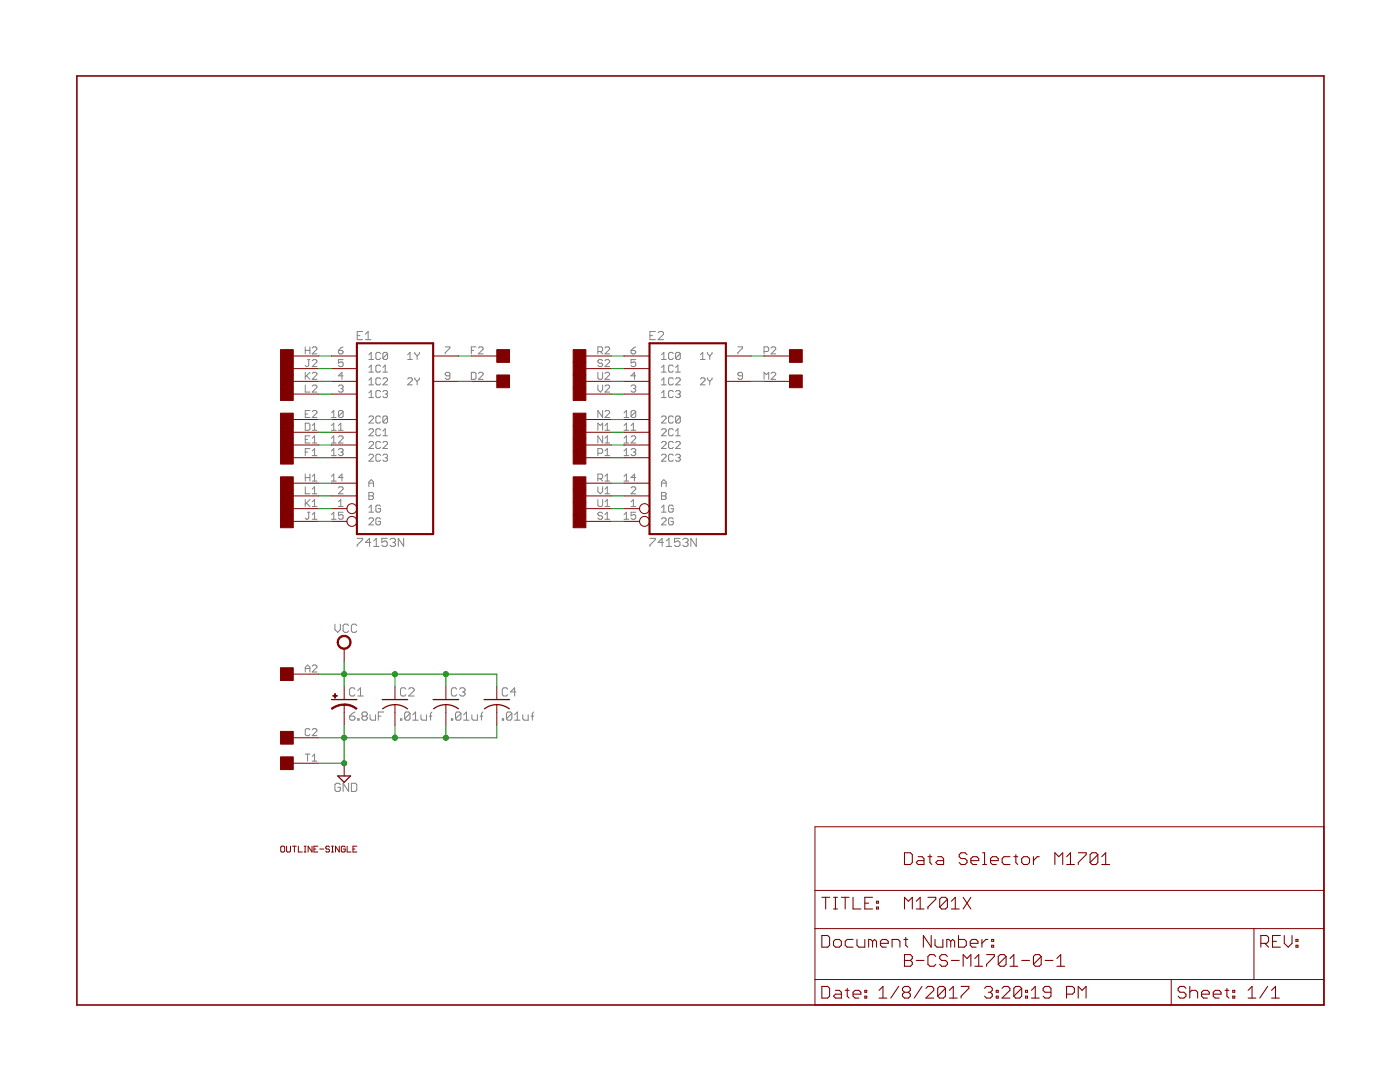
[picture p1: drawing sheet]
<?xml version="1.0" encoding="utf-8"?>
<!DOCTYPE eagle SYSTEM "eagle.dtd">
<eagle version="6.6.0">
<drawing>
<settings>
<setting alwaysvectorfont="yes"/>
<setting verticaltext="up"/>
</settings>
<grid distance="0.1" unitdist="inch" unit="inch" style="dots" multiple="1" display="yes" altdistance="0.01" altunitdist="inch" altunit="inch"/>
<schematic xreflabel="%F%N/%S.%C%R" xrefpart="/%S.%C%R">
<libraries>
<library name="frames">
<symbols>
<symbol name="LETTER_L">
<frame x1="0" y1="0" x2="248.92" y2="185.42" columns="12" rows="17" layer="94" border-left="no" border-top="no" border-right="no" border-bottom="no"/>
</symbol>
<symbol name="DOCFIELD">
<wire x1="0" y1="0" x2="71.12" y2="0" width="0.1016" layer="94"/>
<wire x1="101.6" y1="15.24" x2="87.63" y2="15.24" width="0.1016" layer="94"/>
<wire x1="0" y1="0" x2="0" y2="5.08" width="0.1016" layer="94"/>
<wire x1="0" y1="5.08" x2="71.12" y2="5.08" width="0.1016" layer="94"/>
<wire x1="0" y1="5.08" x2="0" y2="15.24" width="0.1016" layer="94"/>
<wire x1="101.6" y1="15.24" x2="101.6" y2="5.08" width="0.1016" layer="94"/>
<wire x1="71.12" y1="5.08" x2="71.12" y2="0" width="0.1016" layer="94"/>
<wire x1="71.12" y1="5.08" x2="87.63" y2="5.08" width="0.1016" layer="94"/>
<wire x1="71.12" y1="0" x2="101.6" y2="0" width="0.1016" layer="94"/>
<wire x1="87.63" y1="15.24" x2="87.63" y2="5.08" width="0.1016" layer="94"/>
<wire x1="87.63" y1="15.24" x2="0" y2="15.24" width="0.1016" layer="94"/>
<wire x1="87.63" y1="5.08" x2="101.6" y2="5.08" width="0.1016" layer="94"/>
<wire x1="101.6" y1="5.08" x2="101.6" y2="0" width="0.1016" layer="94"/>
<wire x1="0" y1="15.24" x2="0" y2="22.86" width="0.1016" layer="94"/>
<wire x1="101.6" y1="35.56" x2="0" y2="35.56" width="0.1016" layer="94"/>
<wire x1="101.6" y1="35.56" x2="101.6" y2="22.86" width="0.1016" layer="94"/>
<wire x1="0" y1="22.86" x2="101.6" y2="22.86" width="0.1016" layer="94"/>
<wire x1="0" y1="22.86" x2="0" y2="35.56" width="0.1016" layer="94"/>
<wire x1="101.6" y1="22.86" x2="101.6" y2="15.24" width="0.1016" layer="94"/>
<text x="1.27" y="1.27" size="2.54" layer="94">Date:</text>
<text x="12.7" y="1.27" size="2.54" layer="94">&gt;LAST_DATE_TIME</text>
<text x="72.39" y="1.27" size="2.54" layer="94">Sheet:</text>
<text x="86.36" y="1.27" size="2.54" layer="94">&gt;SHEET</text>
<text x="88.9" y="11.43" size="2.54" layer="94">REV:</text>
<text x="1.27" y="19.05" size="2.54" layer="94">TITLE:</text>
<text x="1.27" y="11.43" size="2.54" layer="94">Document Number:</text>
<text x="17.78" y="19.05" size="2.54" layer="94">&gt;DRAWING_NAME</text>
</symbol>
</symbols>
<devicesets>
<deviceset name="LETTER_L" prefix="FRAME" uservalue="yes">
<gates>
<gate name="G$1" symbol="LETTER_L" x="0" y="0"/>
<gate name="G$2" symbol="DOCFIELD" x="147.32" y="0" addlevel="must"/>
</gates>
<devices>
<device name="">
<technologies>
<technology name=""/>
</technologies>
</device>
</devices>
</deviceset>
</devicesets>
</library>
<library name="74xx-us">
<symbols>
<symbol name="74153">
<wire x1="-7.62" y1="-20.32" x2="7.62" y2="-20.32" width="0.4064" layer="94"/>
<wire x1="7.62" y1="-20.32" x2="7.62" y2="17.78" width="0.4064" layer="94"/>
<wire x1="7.62" y1="17.78" x2="-7.62" y2="17.78" width="0.4064" layer="94"/>
<wire x1="-7.62" y1="17.78" x2="-7.62" y2="-20.32" width="0.4064" layer="94"/>
<text x="-7.62" y="18.415" size="1.778" layer="95">&gt;NAME</text>
<text x="-7.62" y="-22.86" size="1.778" layer="96">&gt;VALUE</text>
<pin name="1G" x="-12.7" y="-15.24" length="middle" direction="in" function="dot"/>
<pin name="B" x="-12.7" y="-12.7" length="middle" direction="in"/>
<pin name="1C3" x="-12.7" y="7.62" length="middle" direction="in"/>
<pin name="1C2" x="-12.7" y="10.16" length="middle" direction="in"/>
<pin name="1C1" x="-12.7" y="12.7" length="middle" direction="in"/>
<pin name="1C0" x="-12.7" y="15.24" length="middle" direction="in"/>
<pin name="1Y" x="12.7" y="15.24" length="middle" direction="out" rot="R180"/>
<pin name="2Y" x="12.7" y="10.16" length="middle" direction="out" rot="R180"/>
<pin name="2C0" x="-12.7" y="2.54" length="middle" direction="in"/>
<pin name="2C1" x="-12.7" y="0" length="middle" direction="in"/>
<pin name="2C2" x="-12.7" y="-2.54" length="middle" direction="in"/>
<pin name="2C3" x="-12.7" y="-5.08" length="middle" direction="in"/>
<pin name="A" x="-12.7" y="-10.16" length="middle" direction="in"/>
<pin name="2G" x="-12.7" y="-17.78" length="middle" direction="in" function="dot"/>
</symbol>
<symbol name="PWRN">
<text x="-0.635" y="-0.635" size="1.778" layer="95">&gt;NAME</text>
<text x="1.905" y="-7.62" size="1.27" layer="95" rot="R90">GND</text>
<text x="1.905" y="5.08" size="1.27" layer="95" rot="R90">VCC</text>
<pin name="GND" x="0" y="-10.16" visible="pad" direction="pwr" rot="R90"/>
<pin name="VCC" x="0" y="10.16" visible="pad" direction="pwr" rot="R270"/>
</symbol>
</symbols>
<devicesets>
<deviceset name="74*153" prefix="IC">
<gates>
<gate name="A" symbol="74153" x="20.32" y="0"/>
<gate name="P" symbol="PWRN" x="-5.08" y="0" addlevel="request"/>
</gates>
<devices>
<device name="N" package="DIL16">
<connects>
<connect gate="A" pin="1C0" pad="6"/>
<connect gate="A" pin="1C1" pad="5"/>
<connect gate="A" pin="1C2" pad="4"/>
<connect gate="A" pin="1C3" pad="3"/>
<connect gate="A" pin="1G" pad="1"/>
<connect gate="A" pin="1Y" pad="7"/>
<connect gate="A" pin="2C0" pad="10"/>
<connect gate="A" pin="2C1" pad="11"/>
<connect gate="A" pin="2C2" pad="12"/>
<connect gate="A" pin="2C3" pad="13"/>
<connect gate="A" pin="2G" pad="15"/>
<connect gate="A" pin="2Y" pad="9"/>
<connect gate="A" pin="A" pad="14"/>
<connect gate="A" pin="B" pad="2"/>
<connect gate="P" pin="GND" pad="8"/>
<connect gate="P" pin="VCC" pad="16"/>
</connects>
<technologies>
<technology name="LS"/>
<technology name="S"/>
</technologies>
</device>
<device name="D" package="SO16">
<connects>
<connect gate="A" pin="1C0" pad="6"/>
<connect gate="A" pin="1C1" pad="5"/>
<connect gate="A" pin="1C2" pad="4"/>
<connect gate="A" pin="1C3" pad="3"/>
<connect gate="A" pin="1G" pad="1"/>
<connect gate="A" pin="1Y" pad="7"/>
<connect gate="A" pin="2C0" pad="10"/>
<connect gate="A" pin="2C1" pad="11"/>
<connect gate="A" pin="2C2" pad="12"/>
<connect gate="A" pin="2C3" pad="13"/>
<connect gate="A" pin="2G" pad="15"/>
<connect gate="A" pin="2Y" pad="9"/>
<connect gate="A" pin="A" pad="14"/>
<connect gate="A" pin="B" pad="2"/>
<connect gate="P" pin="GND" pad="8"/>
<connect gate="P" pin="VCC" pad="16"/>
</connects>
<technologies>
<technology name="LS"/>
<technology name="S"/>
</technologies>
</device>
<device name="FK" package="LCC20">
<connects>
<connect gate="A" pin="1C0" pad="8"/>
<connect gate="A" pin="1C1" pad="7"/>
<connect gate="A" pin="1C2" pad="5"/>
<connect gate="A" pin="1C3" pad="4"/>
<connect gate="A" pin="1G" pad="2"/>
<connect gate="A" pin="1Y" pad="9"/>
<connect gate="A" pin="2C0" pad="13"/>
<connect gate="A" pin="2C1" pad="14"/>
<connect gate="A" pin="2C2" pad="15"/>
<connect gate="A" pin="2C3" pad="17"/>
<connect gate="A" pin="2G" pad="19"/>
<connect gate="A" pin="2Y" pad="12"/>
<connect gate="A" pin="A" pad="18"/>
<connect gate="A" pin="B" pad="3"/>
<connect gate="P" pin="GND" pad="10"/>
<connect gate="P" pin="VCC" pad="20"/>
</connects>
<technologies>
<technology name="LS"/>
<technology name="S"/>
</technologies>
</device>
</devices>
</deviceset>
</devicesets>
</library>
<library name="dec-con">
<symbols>
<symbol name="DEVICE">
<text x="0" y="0" size="1.27" layer="94">&gt;Value</text>
</symbol>
<symbol name="EDGE-RIGHT">
<rectangle x1="-5.08" y1="-1.27" x2="-2.54" y2="1.27" layer="94"/>
<pin name="1" x="2.54" y="0" visible="pad" length="middle" rot="R180"/>
</symbol>
<symbol name="EDGE-LEFT">
<rectangle x1="2.54" y1="-1.27" x2="5.08" y2="1.27" layer="94"/>
<pin name="1" x="-2.54" y="0" visible="pad" length="middle"/>
</symbol>
<symbol name="CPOL-US">
<wire x1="-2.54" y1="0" x2="2.54" y2="0" width="0.254" layer="94"/>
<wire x1="0" y1="-1.016" x2="0" y2="-2.54" width="0.1524" layer="94"/>
<wire x1="0" y1="-1" x2="2.4892" y2="-1.8542" width="0.254" layer="94" curve="-37.878202" cap="flat"/>
<wire x1="-2.4669" y1="-1.8504" x2="0" y2="-1.0161" width="0.254" layer="94" curve="-37.376341" cap="flat"/>
<text x="1.016" y="0.635" size="1.778" layer="95">&gt;NAME</text>
<text x="1.016" y="-4.191" size="1.778" layer="96">&gt;VALUE</text>
<rectangle x1="-2.253" y1="0.668" x2="-1.364" y2="0.795" layer="94"/>
<rectangle x1="-1.872" y1="0.287" x2="-1.745" y2="1.176" layer="94"/>
<pin name="+" x="0" y="2.54" visible="off" length="short" direction="pas" swaplevel="1" rot="R270"/>
<pin name="-" x="0" y="-5.08" visible="off" length="short" direction="pas" swaplevel="1" rot="R90"/>
</symbol>
</symbols>
<devicesets>
<deviceset name="OUTLINE-*">
<gates>
<gate name="G$1" symbol="DEVICE" x="0" y="0" addlevel="always"/>
</gates>
<devices>
<device name="SINGLE" package="SINGLE">
<technologies>
<technology name=""/>
</technologies>
</device>
<device name="SINGLE-R" package="SINGLE-R">
<technologies>
<technology name=""/>
</technologies>
</device>
<device name="PROTO" package="DECPROTO111">
<technologies>
<technology name=""/>
</technologies>
</device>
<device name="OMNIBUS" package="OMNIBUS">
<technologies>
<technology name=""/>
</technologies>
</device>
<device name="DOUBLE" package="DOUBLE">
<technologies>
<technology name=""/>
</technologies>
</device>
<device name="DOUBLE-R" package="DOUBLE-R">
<technologies>
<technology name=""/>
</technologies>
</device>
<device name="SINGLE-LONG" package="SINGLE-LONG">
<technologies>
<technology name=""/>
</technologies>
</device>
<device name="DOUBLE-LONG" package="DOUBLE-LONG">
<technologies>
<technology name=""/>
</technologies>
</device>
</devices>
</deviceset>
<deviceset name="SINGLE" uservalue="yes">
<gates>
<gate name="L2" symbol="EDGE-RIGHT" x="7.62" y="2.54" addlevel="always" swaplevel="1"/>
<gate name="M2" symbol="EDGE-RIGHT" x="7.62" y="7.62" addlevel="always" swaplevel="1"/>
<gate name="N2" symbol="EDGE-RIGHT" x="7.62" y="12.7" addlevel="always" swaplevel="1"/>
<gate name="P2" symbol="EDGE-RIGHT" x="7.62" y="17.78" addlevel="always" swaplevel="1"/>
<gate name="R2" symbol="EDGE-RIGHT" x="7.62" y="22.86" addlevel="always" swaplevel="1"/>
<gate name="S2" symbol="EDGE-RIGHT" x="7.62" y="27.94" addlevel="always" swaplevel="1"/>
<gate name="T2" symbol="EDGE-RIGHT" x="7.62" y="33.02" addlevel="always" swaplevel="1"/>
<gate name="K2" symbol="EDGE-RIGHT" x="7.62" y="-2.54" addlevel="always" swaplevel="1"/>
<gate name="J2" symbol="EDGE-RIGHT" x="7.62" y="-7.62" addlevel="always" swaplevel="1"/>
<gate name="H2" symbol="EDGE-RIGHT" x="7.62" y="-12.7" addlevel="always" swaplevel="1"/>
<gate name="F2" symbol="EDGE-RIGHT" x="7.62" y="-17.78" addlevel="always" swaplevel="1"/>
<gate name="E2" symbol="EDGE-RIGHT" x="7.62" y="-22.86" addlevel="always" swaplevel="1"/>
<gate name="D2" symbol="EDGE-RIGHT" x="7.62" y="-27.94" addlevel="always" swaplevel="1"/>
<gate name="C2" symbol="EDGE-RIGHT" x="7.62" y="-33.02" addlevel="always" swaplevel="1"/>
<gate name="U2" symbol="EDGE-RIGHT" x="7.62" y="38.1" addlevel="always" swaplevel="1"/>
<gate name="V2" symbol="EDGE-RIGHT" x="7.62" y="43.18" addlevel="always" swaplevel="1"/>
<gate name="B2" symbol="EDGE-RIGHT" x="7.62" y="-38.1" addlevel="always" swaplevel="1"/>
<gate name="A2" symbol="EDGE-RIGHT" x="7.62" y="-43.18" addlevel="always" swaplevel="1"/>
<gate name="K1" symbol="EDGE-LEFT" x="-7.62" y="-2.54" addlevel="always" swaplevel="1"/>
<gate name="L1" symbol="EDGE-LEFT" x="-7.62" y="2.54" addlevel="always" swaplevel="1"/>
<gate name="M1" symbol="EDGE-LEFT" x="-7.62" y="7.62" addlevel="always" swaplevel="1"/>
<gate name="N1" symbol="EDGE-LEFT" x="-7.62" y="12.7" addlevel="always" swaplevel="1"/>
<gate name="P1" symbol="EDGE-LEFT" x="-7.62" y="17.78" addlevel="always" swaplevel="1"/>
<gate name="R1" symbol="EDGE-LEFT" x="-7.62" y="22.86" addlevel="always" swaplevel="1"/>
<gate name="S1" symbol="EDGE-LEFT" x="-7.62" y="27.94" addlevel="always" swaplevel="1"/>
<gate name="T1" symbol="EDGE-LEFT" x="-7.62" y="33.02" addlevel="always" swaplevel="1"/>
<gate name="U1" symbol="EDGE-LEFT" x="-7.62" y="38.1" addlevel="always" swaplevel="1"/>
<gate name="V1" symbol="EDGE-LEFT" x="-7.62" y="43.18" addlevel="always" swaplevel="1"/>
<gate name="J1" symbol="EDGE-LEFT" x="-7.62" y="-7.62" addlevel="always" swaplevel="1"/>
<gate name="H1" symbol="EDGE-LEFT" x="-7.62" y="-12.7" addlevel="always" swaplevel="1"/>
<gate name="F1" symbol="EDGE-LEFT" x="-7.62" y="-17.78" addlevel="always" swaplevel="1"/>
<gate name="E1" symbol="EDGE-LEFT" x="-7.62" y="-22.86" addlevel="always" swaplevel="1"/>
<gate name="D1" symbol="EDGE-LEFT" x="-7.62" y="-27.94" addlevel="always" swaplevel="1"/>
<gate name="C1" symbol="EDGE-LEFT" x="-7.62" y="-33.02" addlevel="always" swaplevel="1"/>
<gate name="B1" symbol="EDGE-LEFT" x="-7.62" y="-38.1" addlevel="always" swaplevel="1"/>
<gate name="A1" symbol="EDGE-LEFT" x="-7.62" y="-43.18" addlevel="always" swaplevel="1"/>
</gates>
<devices>
<device name="" package="EDGE-CON2">
<connects>
<connect gate="A1" pin="1" pad="A1"/>
<connect gate="A2" pin="1" pad="A2"/>
<connect gate="B1" pin="1" pad="B1"/>
<connect gate="B2" pin="1" pad="B2"/>
<connect gate="C1" pin="1" pad="C1"/>
<connect gate="C2" pin="1" pad="C2"/>
<connect gate="D1" pin="1" pad="D1"/>
<connect gate="D2" pin="1" pad="D2"/>
<connect gate="E1" pin="1" pad="E1"/>
<connect gate="E2" pin="1" pad="E2"/>
<connect gate="F1" pin="1" pad="F1"/>
<connect gate="F2" pin="1" pad="F2"/>
<connect gate="H1" pin="1" pad="H1"/>
<connect gate="H2" pin="1" pad="H2"/>
<connect gate="J1" pin="1" pad="J1"/>
<connect gate="J2" pin="1" pad="J2"/>
<connect gate="K1" pin="1" pad="K1"/>
<connect gate="K2" pin="1" pad="K2"/>
<connect gate="L1" pin="1" pad="L1"/>
<connect gate="L2" pin="1" pad="L2"/>
<connect gate="M1" pin="1" pad="M1"/>
<connect gate="M2" pin="1" pad="M2"/>
<connect gate="N1" pin="1" pad="N1"/>
<connect gate="N2" pin="1" pad="N2"/>
<connect gate="P1" pin="1" pad="P1"/>
<connect gate="P2" pin="1" pad="P2"/>
<connect gate="R1" pin="1" pad="R1"/>
<connect gate="R2" pin="1" pad="R2"/>
<connect gate="S1" pin="1" pad="S1"/>
<connect gate="S2" pin="1" pad="S2"/>
<connect gate="T1" pin="1" pad="T1"/>
<connect gate="T2" pin="1" pad="T2"/>
<connect gate="U1" pin="1" pad="U1"/>
<connect gate="U2" pin="1" pad="U2"/>
<connect gate="V1" pin="1" pad="V1"/>
<connect gate="V2" pin="1" pad="V2"/>
</connects>
<technologies>
<technology name=""/>
</technologies>
</device>
</devices>
</deviceset>
<deviceset name="CPOL-USE20-8AXIAL" prefix="C" uservalue="yes">
<gates>
<gate name="G$1" symbol="CPOL-US" x="0" y="0"/>
</gates>
<devices>
<device name="" package="E12-8">
<connects>
<connect gate="G$1" pin="+" pad="+"/>
<connect gate="G$1" pin="-" pad="-"/>
</connects>
<technologies>
<technology name=""/>
</technologies>
</device>
</devices>
</deviceset>
</devicesets>
</library>
<library name="rcl">
<symbols>
<symbol name="C-US">
<wire x1="-2.54" y1="0" x2="2.54" y2="0" width="0.254" layer="94"/>
<wire x1="0" y1="-1.016" x2="0" y2="-2.54" width="0.1524" layer="94"/>
<wire x1="0" y1="-1" x2="2.4892" y2="-1.8542" width="0.254" layer="94" curve="-37.878202"/>
<wire x1="-2.4668" y1="-1.8504" x2="0" y2="-1.0161" width="0.254" layer="94" curve="-37.373024"/>
<text x="1.016" y="0.635" size="1.778" layer="95">&gt;NAME</text>
<text x="1.016" y="-4.191" size="1.778" layer="96">&gt;VALUE</text>
<pin name="1" x="0" y="2.54" visible="off" length="short" direction="pas" swaplevel="1" rot="R270"/>
<pin name="2" x="0" y="-5.08" visible="off" length="short" direction="pas" swaplevel="1" rot="R90"/>
</symbol>
</symbols>
<devicesets>
<deviceset name="C-US" prefix="C" uservalue="yes">
<gates>
<gate name="G$1" symbol="C-US" x="0" y="0"/>
</gates>
<devices>
<device name="C0402" package="C0402">
<connects>
<connect gate="G$1" pin="1" pad="1"/>
<connect gate="G$1" pin="2" pad="2"/>
</connects>
<technologies>
<technology name=""/>
</technologies>
</device>
<device name="C0504" package="C0504">
<connects>
<connect gate="G$1" pin="1" pad="1"/>
<connect gate="G$1" pin="2" pad="2"/>
</connects>
<technologies>
<technology name=""/>
</technologies>
</device>
<device name="C0603" package="C0603">
<connects>
<connect gate="G$1" pin="1" pad="1"/>
<connect gate="G$1" pin="2" pad="2"/>
</connects>
<technologies>
<technology name=""/>
</technologies>
</device>
<device name="C0805" package="C0805">
<connects>
<connect gate="G$1" pin="1" pad="1"/>
<connect gate="G$1" pin="2" pad="2"/>
</connects>
<technologies>
<technology name=""/>
</technologies>
</device>
<device name="C1005" package="C1005">
<connects>
<connect gate="G$1" pin="1" pad="1"/>
<connect gate="G$1" pin="2" pad="2"/>
</connects>
<technologies>
<technology name=""/>
</technologies>
</device>
<device name="C1206" package="C1206">
<connects>
<connect gate="G$1" pin="1" pad="1"/>
<connect gate="G$1" pin="2" pad="2"/>
</connects>
<technologies>
<technology name=""/>
</technologies>
</device>
<device name="C1210" package="C1210">
<connects>
<connect gate="G$1" pin="1" pad="1"/>
<connect gate="G$1" pin="2" pad="2"/>
</connects>
<technologies>
<technology name=""/>
</technologies>
</device>
<device name="C1310" package="C1310">
<connects>
<connect gate="G$1" pin="1" pad="1"/>
<connect gate="G$1" pin="2" pad="2"/>
</connects>
<technologies>
<technology name=""/>
</technologies>
</device>
<device name="C1608" package="C1608">
<connects>
<connect gate="G$1" pin="1" pad="1"/>
<connect gate="G$1" pin="2" pad="2"/>
</connects>
<technologies>
<technology name=""/>
</technologies>
</device>
<device name="C1812" package="C1812">
<connects>
<connect gate="G$1" pin="1" pad="1"/>
<connect gate="G$1" pin="2" pad="2"/>
</connects>
<technologies>
<technology name=""/>
</technologies>
</device>
<device name="C1825" package="C1825">
<connects>
<connect gate="G$1" pin="1" pad="1"/>
<connect gate="G$1" pin="2" pad="2"/>
</connects>
<technologies>
<technology name=""/>
</technologies>
</device>
<device name="C2012" package="C2012">
<connects>
<connect gate="G$1" pin="1" pad="1"/>
<connect gate="G$1" pin="2" pad="2"/>
</connects>
<technologies>
<technology name=""/>
</technologies>
</device>
<device name="C3216" package="C3216">
<connects>
<connect gate="G$1" pin="1" pad="1"/>
<connect gate="G$1" pin="2" pad="2"/>
</connects>
<technologies>
<technology name=""/>
</technologies>
</device>
<device name="C3225" package="C3225">
<connects>
<connect gate="G$1" pin="1" pad="1"/>
<connect gate="G$1" pin="2" pad="2"/>
</connects>
<technologies>
<technology name=""/>
</technologies>
</device>
<device name="C4532" package="C4532">
<connects>
<connect gate="G$1" pin="1" pad="1"/>
<connect gate="G$1" pin="2" pad="2"/>
</connects>
<technologies>
<technology name=""/>
</technologies>
</device>
<device name="C4564" package="C4564">
<connects>
<connect gate="G$1" pin="1" pad="1"/>
<connect gate="G$1" pin="2" pad="2"/>
</connects>
<technologies>
<technology name=""/>
</technologies>
</device>
<device name="025-024X044" package="C025-024X044">
<connects>
<connect gate="G$1" pin="1" pad="1"/>
<connect gate="G$1" pin="2" pad="2"/>
</connects>
<technologies>
<technology name=""/>
</technologies>
</device>
<device name="025-025X050" package="C025-025X050">
<connects>
<connect gate="G$1" pin="1" pad="1"/>
<connect gate="G$1" pin="2" pad="2"/>
</connects>
<technologies>
<technology name=""/>
</technologies>
</device>
<device name="025-030X050" package="C025-030X050">
<connects>
<connect gate="G$1" pin="1" pad="1"/>
<connect gate="G$1" pin="2" pad="2"/>
</connects>
<technologies>
<technology name=""/>
</technologies>
</device>
<device name="025-040X050" package="C025-040X050">
<connects>
<connect gate="G$1" pin="1" pad="1"/>
<connect gate="G$1" pin="2" pad="2"/>
</connects>
<technologies>
<technology name=""/>
</technologies>
</device>
<device name="025-050X050" package="C025-050X050">
<connects>
<connect gate="G$1" pin="1" pad="1"/>
<connect gate="G$1" pin="2" pad="2"/>
</connects>
<technologies>
<technology name=""/>
</technologies>
</device>
<device name="025-060X050" package="C025-060X050">
<connects>
<connect gate="G$1" pin="1" pad="1"/>
<connect gate="G$1" pin="2" pad="2"/>
</connects>
<technologies>
<technology name=""/>
</technologies>
</device>
<device name="C025_050-024X070" package="C025_050-024X070">
<connects>
<connect gate="G$1" pin="1" pad="1"/>
<connect gate="G$1" pin="2" pad="2"/>
</connects>
<technologies>
<technology name=""/>
</technologies>
</device>
<device name="025_050-025X075" package="C025_050-025X075">
<connects>
<connect gate="G$1" pin="1" pad="1"/>
<connect gate="G$1" pin="2" pad="2"/>
</connects>
<technologies>
<technology name=""/>
</technologies>
</device>
<device name="025_050-035X075" package="C025_050-035X075">
<connects>
<connect gate="G$1" pin="1" pad="1"/>
<connect gate="G$1" pin="2" pad="2"/>
</connects>
<technologies>
<technology name=""/>
</technologies>
</device>
<device name="025_050-045X075" package="C025_050-045X075">
<connects>
<connect gate="G$1" pin="1" pad="1"/>
<connect gate="G$1" pin="2" pad="2"/>
</connects>
<technologies>
<technology name=""/>
</technologies>
</device>
<device name="025_050-055X075" package="C025_050-055X075">
<connects>
<connect gate="G$1" pin="1" pad="1"/>
<connect gate="G$1" pin="2" pad="2"/>
</connects>
<technologies>
<technology name=""/>
</technologies>
</device>
<device name="050-024X044" package="C050-024X044">
<connects>
<connect gate="G$1" pin="1" pad="1"/>
<connect gate="G$1" pin="2" pad="2"/>
</connects>
<technologies>
<technology name=""/>
</technologies>
</device>
<device name="050-025X075" package="C050-025X075">
<connects>
<connect gate="G$1" pin="1" pad="1"/>
<connect gate="G$1" pin="2" pad="2"/>
</connects>
<technologies>
<technology name=""/>
</technologies>
</device>
<device name="050-045X075" package="C050-045X075">
<connects>
<connect gate="G$1" pin="1" pad="1"/>
<connect gate="G$1" pin="2" pad="2"/>
</connects>
<technologies>
<technology name=""/>
</technologies>
</device>
<device name="050-030X075" package="C050-030X075">
<connects>
<connect gate="G$1" pin="1" pad="1"/>
<connect gate="G$1" pin="2" pad="2"/>
</connects>
<technologies>
<technology name=""/>
</technologies>
</device>
<device name="050-050X075" package="C050-050X075">
<connects>
<connect gate="G$1" pin="1" pad="1"/>
<connect gate="G$1" pin="2" pad="2"/>
</connects>
<technologies>
<technology name=""/>
</technologies>
</device>
<device name="050-055X075" package="C050-055X075">
<connects>
<connect gate="G$1" pin="1" pad="1"/>
<connect gate="G$1" pin="2" pad="2"/>
</connects>
<technologies>
<technology name=""/>
</technologies>
</device>
<device name="050-075X075" package="C050-075X075">
<connects>
<connect gate="G$1" pin="1" pad="1"/>
<connect gate="G$1" pin="2" pad="2"/>
</connects>
<technologies>
<technology name=""/>
</technologies>
</device>
<device name="050H075X075" package="C050H075X075">
<connects>
<connect gate="G$1" pin="1" pad="1"/>
<connect gate="G$1" pin="2" pad="2"/>
</connects>
<technologies>
<technology name=""/>
</technologies>
</device>
<device name="075-032X103" package="C075-032X103">
<connects>
<connect gate="G$1" pin="1" pad="1"/>
<connect gate="G$1" pin="2" pad="2"/>
</connects>
<technologies>
<technology name=""/>
</technologies>
</device>
<device name="075-042X103" package="C075-042X103">
<connects>
<connect gate="G$1" pin="1" pad="1"/>
<connect gate="G$1" pin="2" pad="2"/>
</connects>
<technologies>
<technology name=""/>
</technologies>
</device>
<device name="075-052X106" package="C075-052X106">
<connects>
<connect gate="G$1" pin="1" pad="1"/>
<connect gate="G$1" pin="2" pad="2"/>
</connects>
<technologies>
<technology name=""/>
</technologies>
</device>
<device name="102-043X133" package="C102-043X133">
<connects>
<connect gate="G$1" pin="1" pad="1"/>
<connect gate="G$1" pin="2" pad="2"/>
</connects>
<technologies>
<technology name=""/>
</technologies>
</device>
<device name="102-054X133" package="C102-054X133">
<connects>
<connect gate="G$1" pin="1" pad="1"/>
<connect gate="G$1" pin="2" pad="2"/>
</connects>
<technologies>
<technology name=""/>
</technologies>
</device>
<device name="102-064X133" package="C102-064X133">
<connects>
<connect gate="G$1" pin="1" pad="1"/>
<connect gate="G$1" pin="2" pad="2"/>
</connects>
<technologies>
<technology name=""/>
</technologies>
</device>
<device name="102_152-062X184" package="C102_152-062X184">
<connects>
<connect gate="G$1" pin="1" pad="1"/>
<connect gate="G$1" pin="2" pad="2"/>
</connects>
<technologies>
<technology name=""/>
</technologies>
</device>
<device name="150-054X183" package="C150-054X183">
<connects>
<connect gate="G$1" pin="1" pad="1"/>
<connect gate="G$1" pin="2" pad="2"/>
</connects>
<technologies>
<technology name=""/>
</technologies>
</device>
<device name="150-064X183" package="C150-064X183">
<connects>
<connect gate="G$1" pin="1" pad="1"/>
<connect gate="G$1" pin="2" pad="2"/>
</connects>
<technologies>
<technology name=""/>
</technologies>
</device>
<device name="150-072X183" package="C150-072X183">
<connects>
<connect gate="G$1" pin="1" pad="1"/>
<connect gate="G$1" pin="2" pad="2"/>
</connects>
<technologies>
<technology name=""/>
</technologies>
</device>
<device name="150-084X183" package="C150-084X183">
<connects>
<connect gate="G$1" pin="1" pad="1"/>
<connect gate="G$1" pin="2" pad="2"/>
</connects>
<technologies>
<technology name=""/>
</technologies>
</device>
<device name="150-091X182" package="C150-091X182">
<connects>
<connect gate="G$1" pin="1" pad="1"/>
<connect gate="G$1" pin="2" pad="2"/>
</connects>
<technologies>
<technology name=""/>
</technologies>
</device>
<device name="225-062X268" package="C225-062X268">
<connects>
<connect gate="G$1" pin="1" pad="1"/>
<connect gate="G$1" pin="2" pad="2"/>
</connects>
<technologies>
<technology name=""/>
</technologies>
</device>
<device name="225-074X268" package="C225-074X268">
<connects>
<connect gate="G$1" pin="1" pad="1"/>
<connect gate="G$1" pin="2" pad="2"/>
</connects>
<technologies>
<technology name=""/>
</technologies>
</device>
<device name="225-087X268" package="C225-087X268">
<connects>
<connect gate="G$1" pin="1" pad="1"/>
<connect gate="G$1" pin="2" pad="2"/>
</connects>
<technologies>
<technology name=""/>
</technologies>
</device>
<device name="225-108X268" package="C225-108X268">
<connects>
<connect gate="G$1" pin="1" pad="1"/>
<connect gate="G$1" pin="2" pad="2"/>
</connects>
<technologies>
<technology name=""/>
</technologies>
</device>
<device name="225-113X268" package="C225-113X268">
<connects>
<connect gate="G$1" pin="1" pad="1"/>
<connect gate="G$1" pin="2" pad="2"/>
</connects>
<technologies>
<technology name=""/>
</technologies>
</device>
<device name="275-093X316" package="C275-093X316">
<connects>
<connect gate="G$1" pin="1" pad="1"/>
<connect gate="G$1" pin="2" pad="2"/>
</connects>
<technologies>
<technology name=""/>
</technologies>
</device>
<device name="275-113X316" package="C275-113X316">
<connects>
<connect gate="G$1" pin="1" pad="1"/>
<connect gate="G$1" pin="2" pad="2"/>
</connects>
<technologies>
<technology name=""/>
</technologies>
</device>
<device name="275-134X316" package="C275-134X316">
<connects>
<connect gate="G$1" pin="1" pad="1"/>
<connect gate="G$1" pin="2" pad="2"/>
</connects>
<technologies>
<technology name=""/>
</technologies>
</device>
<device name="275-205X316" package="C275-205X316">
<connects>
<connect gate="G$1" pin="1" pad="1"/>
<connect gate="G$1" pin="2" pad="2"/>
</connects>
<technologies>
<technology name=""/>
</technologies>
</device>
<device name="325-137X374" package="C325-137X374">
<connects>
<connect gate="G$1" pin="1" pad="1"/>
<connect gate="G$1" pin="2" pad="2"/>
</connects>
<technologies>
<technology name=""/>
</technologies>
</device>
<device name="325-162X374" package="C325-162X374">
<connects>
<connect gate="G$1" pin="1" pad="1"/>
<connect gate="G$1" pin="2" pad="2"/>
</connects>
<technologies>
<technology name=""/>
</technologies>
</device>
<device name="325-182X374" package="C325-182X374">
<connects>
<connect gate="G$1" pin="1" pad="1"/>
<connect gate="G$1" pin="2" pad="2"/>
</connects>
<technologies>
<technology name=""/>
</technologies>
</device>
<device name="375-192X418" package="C375-192X418">
<connects>
<connect gate="G$1" pin="1" pad="1"/>
<connect gate="G$1" pin="2" pad="2"/>
</connects>
<technologies>
<technology name=""/>
</technologies>
</device>
<device name="375-203X418" package="C375-203X418">
<connects>
<connect gate="G$1" pin="1" pad="1"/>
<connect gate="G$1" pin="2" pad="2"/>
</connects>
<technologies>
<technology name=""/>
</technologies>
</device>
<device name="050-035X075" package="C050-035X075">
<connects>
<connect gate="G$1" pin="1" pad="1"/>
<connect gate="G$1" pin="2" pad="2"/>
</connects>
<technologies>
<technology name=""/>
</technologies>
</device>
<device name="375-155X418" package="C375-155X418">
<connects>
<connect gate="G$1" pin="1" pad="1"/>
<connect gate="G$1" pin="2" pad="2"/>
</connects>
<technologies>
<technology name=""/>
</technologies>
</device>
<device name="075-063X106" package="C075-063X106">
<connects>
<connect gate="G$1" pin="1" pad="1"/>
<connect gate="G$1" pin="2" pad="2"/>
</connects>
<technologies>
<technology name=""/>
</technologies>
</device>
<device name="275-154X316" package="C275-154X316">
<connects>
<connect gate="G$1" pin="1" pad="1"/>
<connect gate="G$1" pin="2" pad="2"/>
</connects>
<technologies>
<technology name=""/>
</technologies>
</device>
<device name="275-173X316" package="C275-173X316">
<connects>
<connect gate="G$1" pin="1" pad="1"/>
<connect gate="G$1" pin="2" pad="2"/>
</connects>
<technologies>
<technology name=""/>
</technologies>
</device>
<device name="C0402K" package="C0402K">
<connects>
<connect gate="G$1" pin="1" pad="1"/>
<connect gate="G$1" pin="2" pad="2"/>
</connects>
<technologies>
<technology name=""/>
</technologies>
</device>
<device name="C0603K" package="C0603K">
<connects>
<connect gate="G$1" pin="1" pad="1"/>
<connect gate="G$1" pin="2" pad="2"/>
</connects>
<technologies>
<technology name=""/>
</technologies>
</device>
<device name="C0805K" package="C0805K">
<connects>
<connect gate="G$1" pin="1" pad="1"/>
<connect gate="G$1" pin="2" pad="2"/>
</connects>
<technologies>
<technology name=""/>
</technologies>
</device>
<device name="C1206K" package="C1206K">
<connects>
<connect gate="G$1" pin="1" pad="1"/>
<connect gate="G$1" pin="2" pad="2"/>
</connects>
<technologies>
<technology name=""/>
</technologies>
</device>
<device name="C1210K" package="C1210K">
<connects>
<connect gate="G$1" pin="1" pad="1"/>
<connect gate="G$1" pin="2" pad="2"/>
</connects>
<technologies>
<technology name=""/>
</technologies>
</device>
<device name="C1812K" package="C1812K">
<connects>
<connect gate="G$1" pin="1" pad="1"/>
<connect gate="G$1" pin="2" pad="2"/>
</connects>
<technologies>
<technology name=""/>
</technologies>
</device>
<device name="C1825K" package="C1825K">
<connects>
<connect gate="G$1" pin="1" pad="1"/>
<connect gate="G$1" pin="2" pad="2"/>
</connects>
<technologies>
<technology name=""/>
</technologies>
</device>
<device name="C2220K" package="C2220K">
<connects>
<connect gate="G$1" pin="1" pad="1"/>
<connect gate="G$1" pin="2" pad="2"/>
</connects>
<technologies>
<technology name=""/>
</technologies>
</device>
<device name="C2225K" package="C2225K">
<connects>
<connect gate="G$1" pin="1" pad="1"/>
<connect gate="G$1" pin="2" pad="2"/>
</connects>
<technologies>
<technology name=""/>
</technologies>
</device>
<device name="C0201" package="C0201">
<connects>
<connect gate="G$1" pin="1" pad="1"/>
<connect gate="G$1" pin="2" pad="2"/>
</connects>
<technologies>
<technology name=""/>
</technologies>
</device>
<device name="C1808" package="C1808">
<connects>
<connect gate="G$1" pin="1" pad="1"/>
<connect gate="G$1" pin="2" pad="2"/>
</connects>
<technologies>
<technology name=""/>
</technologies>
</device>
<device name="C3640" package="C3640">
<connects>
<connect gate="G$1" pin="1" pad="1"/>
<connect gate="G$1" pin="2" pad="2"/>
</connects>
<technologies>
<technology name=""/>
</technologies>
</device>
</devices>
</deviceset>
</devicesets>
</library>
<library name="supply2">
<symbols>
<symbol name="VCC">
<circle x="0" y="1.27" radius="1.27" width="0.254" layer="94"/>
<text x="-1.905" y="3.175" size="1.778" layer="96">&gt;VALUE</text>
<pin name="VCC" x="0" y="-2.54" visible="off" length="short" direction="sup" rot="R90"/>
</symbol>
<symbol name="GND">
<wire x1="-1.27" y1="0" x2="1.27" y2="0" width="0.254" layer="94"/>
<wire x1="1.27" y1="0" x2="0" y2="-1.27" width="0.254" layer="94"/>
<wire x1="0" y1="-1.27" x2="-1.27" y2="0" width="0.254" layer="94"/>
<text x="-1.905" y="-3.175" size="1.778" layer="96">&gt;VALUE</text>
<pin name="GND" x="0" y="2.54" visible="off" length="short" direction="sup" rot="R270"/>
</symbol>
</symbols>
<devicesets>
<deviceset name="VCC" prefix="SUPPLY">
<gates>
<gate name="G$1" symbol="VCC" x="0" y="0"/>
</gates>
<devices>
<device name="">
<technologies>
<technology name=""/>
</technologies>
</device>
</devices>
</deviceset>
<deviceset name="GND" prefix="SUPPLY">
<gates>
<gate name="GND" symbol="GND" x="0" y="0"/>
</gates>
<devices>
<device name="">
<technologies>
<technology name=""/>
</technologies>
</device>
</devices>
</deviceset>
</devicesets>
</library>
</libraries>
<attributes>
</attributes>
<variantdefs>
</variantdefs>
<classes>
<class number="0" name="default" width="0.8128" drill="0">
</class>
</classes>
<parts>
<part name="FRAME1" library="frames" deviceset="LETTER_L" device=""/>
<part name="E1" library="74xx-us" deviceset="74*153" device="N" technology="S" value="74153N"/>
<part name="E2" library="74xx-us" deviceset="74*153" device="N" technology="S" value="74153N"/>
<part name="U$1" library="dec-con" deviceset="OUTLINE-*" device="SINGLE"/>
<part name="U$2" library="dec-con" deviceset="SINGLE" device=""/>
<part name="C2" library="rcl" deviceset="C-US" device="050-025X075" value=".01uf"/>
<part name="C3" library="rcl" deviceset="C-US" device="050-025X075" value=".01uf"/>
<part name="C4" library="rcl" deviceset="C-US" device="050-025X075" value=".01uf"/>
<part name="SUPPLY1" library="supply2" deviceset="VCC" device=""/>
<part name="SUPPLY3" library="supply2" deviceset="GND" device=""/>
<part name="C1" library="dec-con" deviceset="CPOL-USE20-8AXIAL" device="" value="6.8uF"/>
</parts>
<sheets>
<sheet>
<plain>
<text x="165.1" y="27.94" size="2.54" layer="94">Data Selector M1701</text>
<text x="165.1" y="7.62" size="2.54" layer="94">B-CS-M1701-0-1</text>
</plain>
<instances>
<instance part="FRAME1" gate="G$1" x="0" y="0"/>
<instance part="FRAME1" gate="G$2" x="147.32" y="0"/>
<instance part="E1" gate="A" x="63.5" y="114.3"/>
<instance part="E2" gate="A" x="121.92" y="114.3"/>
<instance part="U$1" gate="G$1" x="40.64" y="30.48"/>
<instance part="U$2" gate="L2" x="45.72" y="121.92" rot="MR180"/>
<instance part="U$2" gate="M2" x="139.7" y="124.46" rot="R180"/>
<instance part="U$2" gate="N2" x="104.14" y="116.84"/>
<instance part="U$2" gate="P2" x="139.7" y="129.54" rot="R180"/>
<instance part="U$2" gate="R2" x="104.14" y="129.54"/>
<instance part="U$2" gate="S2" x="104.14" y="127"/>
<instance part="U$2" gate="K2" x="45.72" y="124.46" rot="MR180"/>
<instance part="U$2" gate="J2" x="45.72" y="127" rot="MR180"/>
<instance part="U$2" gate="H2" x="45.72" y="129.54" rot="MR180"/>
<instance part="U$2" gate="F2" x="81.28" y="129.54" rot="R180"/>
<instance part="U$2" gate="E2" x="45.72" y="116.84"/>
<instance part="U$2" gate="D2" x="81.28" y="124.46" rot="R180"/>
<instance part="U$2" gate="C2" x="45.72" y="53.34"/>
<instance part="U$2" gate="U2" x="104.14" y="124.46"/>
<instance part="U$2" gate="V2" x="104.14" y="121.92"/>
<instance part="U$2" gate="A2" x="45.72" y="66.04"/>
<instance part="U$2" gate="K1" x="45.72" y="99.06" rot="R180"/>
<instance part="U$2" gate="L1" x="45.72" y="101.6" rot="R180"/>
<instance part="U$2" gate="M1" x="104.14" y="114.3" rot="R180"/>
<instance part="U$2" gate="N1" x="104.14" y="111.76" rot="R180"/>
<instance part="U$2" gate="P1" x="104.14" y="109.22" rot="R180"/>
<instance part="U$2" gate="R1" x="104.14" y="104.14" rot="R180"/>
<instance part="U$2" gate="S1" x="104.14" y="96.52" rot="R180"/>
<instance part="U$2" gate="T1" x="45.72" y="48.26" rot="R180"/>
<instance part="U$2" gate="U1" x="104.14" y="99.06" rot="R180"/>
<instance part="U$2" gate="V1" x="104.14" y="101.6" rot="R180"/>
<instance part="U$2" gate="J1" x="45.72" y="96.52" rot="R180"/>
<instance part="U$2" gate="H1" x="45.72" y="104.14" rot="R180"/>
<instance part="U$2" gate="F1" x="45.72" y="109.22" rot="R180"/>
<instance part="U$2" gate="E1" x="45.72" y="111.76" rot="R180"/>
<instance part="U$2" gate="D1" x="45.72" y="114.3" rot="R180"/>
<instance part="C2" gate="G$1" x="63.5" y="60.96"/>
<instance part="C3" gate="G$1" x="73.66" y="60.96"/>
<instance part="C4" gate="G$1" x="83.82" y="60.96"/>
<instance part="SUPPLY1" gate="G$1" x="53.34" y="71.12"/>
<instance part="SUPPLY3" gate="GND" x="53.34" y="45.72"/>
<instance part="C1" gate="G$1" x="53.34" y="60.96"/>
</instances>
<busses>
</busses>
<nets>
<net name="N$1" class="0">
<segment>
<pinref part="E1" gate="A" pin="1C0"/>
<pinref part="U$2" gate="H2" pin="1"/>
<wire x1="48.26" y1="129.54" x2="50.8" y2="129.54" width="0.1524" layer="91"/>
</segment>
</net>
<net name="N$2" class="0">
<segment>
<pinref part="E1" gate="A" pin="1C1"/>
<pinref part="U$2" gate="J2" pin="1"/>
<wire x1="48.26" y1="127" x2="50.8" y2="127" width="0.1524" layer="91"/>
</segment>
</net>
<net name="N$3" class="0">
<segment>
<pinref part="E1" gate="A" pin="1C2"/>
<pinref part="U$2" gate="K2" pin="1"/>
<wire x1="48.26" y1="124.46" x2="50.8" y2="124.46" width="0.1524" layer="91"/>
</segment>
</net>
<net name="N$4" class="0">
<segment>
<pinref part="E1" gate="A" pin="1C3"/>
<pinref part="U$2" gate="L2" pin="1"/>
<wire x1="48.26" y1="121.92" x2="50.8" y2="121.92" width="0.1524" layer="91"/>
</segment>
</net>
<net name="N$5" class="0">
<segment>
<pinref part="E1" gate="A" pin="2C0"/>
<pinref part="U$2" gate="E2" pin="1"/>
<wire x1="48.26" y1="116.84" x2="50.8" y2="116.84" width="0.1524" layer="91"/>
</segment>
</net>
<net name="N$6" class="0">
<segment>
<pinref part="E1" gate="A" pin="2C1"/>
<pinref part="U$2" gate="D1" pin="1"/>
<wire x1="48.26" y1="114.3" x2="50.8" y2="114.3" width="0.1524" layer="91"/>
</segment>
</net>
<net name="N$7" class="0">
<segment>
<pinref part="E1" gate="A" pin="2C2"/>
<pinref part="U$2" gate="E1" pin="1"/>
<wire x1="48.26" y1="111.76" x2="50.8" y2="111.76" width="0.1524" layer="91"/>
</segment>
</net>
<net name="N$8" class="0">
<segment>
<pinref part="E1" gate="A" pin="2C3"/>
<pinref part="U$2" gate="F1" pin="1"/>
<wire x1="48.26" y1="109.22" x2="50.8" y2="109.22" width="0.1524" layer="91"/>
</segment>
</net>
<net name="N$9" class="0">
<segment>
<pinref part="E1" gate="A" pin="1G"/>
<pinref part="U$2" gate="K1" pin="1"/>
<wire x1="48.26" y1="99.06" x2="50.8" y2="99.06" width="0.1524" layer="91"/>
</segment>
</net>
<net name="N$10" class="0">
<segment>
<pinref part="E1" gate="A" pin="B"/>
<pinref part="U$2" gate="L1" pin="1"/>
<wire x1="48.26" y1="101.6" x2="50.8" y2="101.6" width="0.1524" layer="91"/>
</segment>
</net>
<net name="N$11" class="0">
<segment>
<pinref part="E1" gate="A" pin="A"/>
<pinref part="U$2" gate="H1" pin="1"/>
<wire x1="48.26" y1="104.14" x2="50.8" y2="104.14" width="0.1524" layer="91"/>
</segment>
</net>
<net name="N$12" class="0">
<segment>
<pinref part="E1" gate="A" pin="2G"/>
<pinref part="U$2" gate="J1" pin="1"/>
<wire x1="48.26" y1="96.52" x2="50.8" y2="96.52" width="0.1524" layer="91"/>
</segment>
</net>
<net name="N$13" class="0">
<segment>
<pinref part="E1" gate="A" pin="2Y"/>
<pinref part="U$2" gate="D2" pin="1"/>
<wire x1="78.74" y1="124.46" x2="76.2" y2="124.46" width="0.1524" layer="91"/>
</segment>
</net>
<net name="N$14" class="0">
<segment>
<pinref part="E1" gate="A" pin="1Y"/>
<pinref part="U$2" gate="F2" pin="1"/>
<wire x1="78.74" y1="129.54" x2="76.2" y2="129.54" width="0.1524" layer="91"/>
</segment>
</net>
<net name="N$15" class="0">
<segment>
<pinref part="E2" gate="A" pin="1C0"/>
<pinref part="U$2" gate="R2" pin="1"/>
<wire x1="106.68" y1="129.54" x2="109.22" y2="129.54" width="0.1524" layer="91"/>
</segment>
</net>
<net name="N$16" class="0">
<segment>
<pinref part="E2" gate="A" pin="1C1"/>
<pinref part="U$2" gate="S2" pin="1"/>
<wire x1="106.68" y1="127" x2="109.22" y2="127" width="0.1524" layer="91"/>
</segment>
</net>
<net name="N$17" class="0">
<segment>
<pinref part="E2" gate="A" pin="1C2"/>
<pinref part="U$2" gate="U2" pin="1"/>
<wire x1="106.68" y1="124.46" x2="109.22" y2="124.46" width="0.1524" layer="91"/>
</segment>
</net>
<net name="N$18" class="0">
<segment>
<pinref part="E2" gate="A" pin="1C3"/>
<pinref part="U$2" gate="V2" pin="1"/>
<wire x1="106.68" y1="121.92" x2="109.22" y2="121.92" width="0.1524" layer="91"/>
</segment>
</net>
<net name="N$19" class="0">
<segment>
<pinref part="E2" gate="A" pin="1G"/>
<pinref part="U$2" gate="U1" pin="1"/>
<wire x1="106.68" y1="99.06" x2="109.22" y2="99.06" width="0.1524" layer="91"/>
</segment>
</net>
<net name="N$20" class="0">
<segment>
<pinref part="E2" gate="A" pin="2G"/>
<pinref part="U$2" gate="S1" pin="1"/>
<wire x1="106.68" y1="96.52" x2="109.22" y2="96.52" width="0.1524" layer="91"/>
</segment>
</net>
<net name="N$21" class="0">
<segment>
<pinref part="E2" gate="A" pin="B"/>
<pinref part="U$2" gate="V1" pin="1"/>
<wire x1="106.68" y1="101.6" x2="109.22" y2="101.6" width="0.1524" layer="91"/>
</segment>
</net>
<net name="N$22" class="0">
<segment>
<pinref part="E2" gate="A" pin="2C0"/>
<pinref part="U$2" gate="N2" pin="1"/>
<wire x1="106.68" y1="116.84" x2="109.22" y2="116.84" width="0.1524" layer="91"/>
</segment>
</net>
<net name="N$23" class="0">
<segment>
<pinref part="E2" gate="A" pin="2C1"/>
<pinref part="U$2" gate="M1" pin="1"/>
<wire x1="106.68" y1="114.3" x2="109.22" y2="114.3" width="0.1524" layer="91"/>
</segment>
</net>
<net name="N$24" class="0">
<segment>
<pinref part="E2" gate="A" pin="2C2"/>
<pinref part="U$2" gate="N1" pin="1"/>
<wire x1="106.68" y1="111.76" x2="109.22" y2="111.76" width="0.1524" layer="91"/>
</segment>
</net>
<net name="N$25" class="0">
<segment>
<pinref part="E2" gate="A" pin="2C3"/>
<pinref part="U$2" gate="P1" pin="1"/>
<wire x1="106.68" y1="109.22" x2="109.22" y2="109.22" width="0.1524" layer="91"/>
</segment>
</net>
<net name="N$26" class="0">
<segment>
<pinref part="E2" gate="A" pin="A"/>
<pinref part="U$2" gate="R1" pin="1"/>
<wire x1="106.68" y1="104.14" x2="109.22" y2="104.14" width="0.1524" layer="91"/>
</segment>
</net>
<net name="N$27" class="0">
<segment>
<pinref part="E2" gate="A" pin="1Y"/>
<pinref part="U$2" gate="P2" pin="1"/>
<wire x1="137.16" y1="129.54" x2="134.62" y2="129.54" width="0.1524" layer="91"/>
</segment>
</net>
<net name="N$28" class="0">
<segment>
<pinref part="E2" gate="A" pin="2Y"/>
<pinref part="U$2" gate="M2" pin="1"/>
<wire x1="137.16" y1="124.46" x2="134.62" y2="124.46" width="0.1524" layer="91"/>
</segment>
</net>
<net name="VCC" class="0">
<segment>
<pinref part="U$2" gate="A2" pin="1"/>
<wire x1="48.26" y1="66.04" x2="53.34" y2="66.04" width="0.1524" layer="91"/>
<wire x1="53.34" y1="66.04" x2="53.34" y2="63.5" width="0.1524" layer="91"/>
<pinref part="SUPPLY1" gate="G$1" pin="VCC"/>
<wire x1="53.34" y1="68.58" x2="53.34" y2="66.04" width="0.1524" layer="91"/>
<junction x="53.34" y="66.04"/>
<pinref part="C4" gate="G$1" pin="1"/>
<wire x1="83.82" y1="63.5" x2="83.82" y2="66.04" width="0.1524" layer="91"/>
<wire x1="83.82" y1="66.04" x2="73.66" y2="66.04" width="0.1524" layer="91"/>
<pinref part="C2" gate="G$1" pin="1"/>
<wire x1="73.66" y1="66.04" x2="63.5" y2="66.04" width="0.1524" layer="91"/>
<wire x1="63.5" y1="66.04" x2="53.34" y2="66.04" width="0.1524" layer="91"/>
<wire x1="63.5" y1="63.5" x2="63.5" y2="66.04" width="0.1524" layer="91"/>
<junction x="63.5" y="66.04"/>
<pinref part="C3" gate="G$1" pin="1"/>
<wire x1="73.66" y1="63.5" x2="73.66" y2="66.04" width="0.1524" layer="91"/>
<junction x="73.66" y="66.04"/>
<pinref part="C1" gate="G$1" pin="+"/>
</segment>
</net>
<net name="GND" class="0">
<segment>
<pinref part="U$2" gate="C2" pin="1"/>
<wire x1="48.26" y1="53.34" x2="53.34" y2="53.34" width="0.1524" layer="91"/>
<wire x1="53.34" y1="53.34" x2="53.34" y2="55.88" width="0.1524" layer="91"/>
<pinref part="U$2" gate="T1" pin="1"/>
<wire x1="48.26" y1="48.26" x2="53.34" y2="48.26" width="0.1524" layer="91"/>
<wire x1="53.34" y1="48.26" x2="53.34" y2="53.34" width="0.1524" layer="91"/>
<junction x="53.34" y="53.34"/>
<pinref part="C4" gate="G$1" pin="2"/>
<wire x1="83.82" y1="55.88" x2="83.82" y2="53.34" width="0.1524" layer="91"/>
<wire x1="83.82" y1="53.34" x2="73.66" y2="53.34" width="0.1524" layer="91"/>
<pinref part="C2" gate="G$1" pin="2"/>
<wire x1="73.66" y1="53.34" x2="63.5" y2="53.34" width="0.1524" layer="91"/>
<wire x1="63.5" y1="53.34" x2="53.34" y2="53.34" width="0.1524" layer="91"/>
<wire x1="63.5" y1="55.88" x2="63.5" y2="53.34" width="0.1524" layer="91"/>
<junction x="63.5" y="53.34"/>
<pinref part="C3" gate="G$1" pin="2"/>
<wire x1="73.66" y1="55.88" x2="73.66" y2="53.34" width="0.1524" layer="91"/>
<junction x="73.66" y="53.34"/>
<pinref part="SUPPLY3" gate="GND" pin="GND"/>
<junction x="53.34" y="48.26"/>
<pinref part="C1" gate="G$1" pin="-"/>
</segment>
</net>
</nets>
</sheet>
</sheets>
<errors>
<approved hash="113,1,124.356,92.606,FRAME1,,,,,"/>
<approved hash="113,1,46.609,121.92,U$2,,,,,"/>
</errors>
</schematic>
</drawing>
</eagle>
